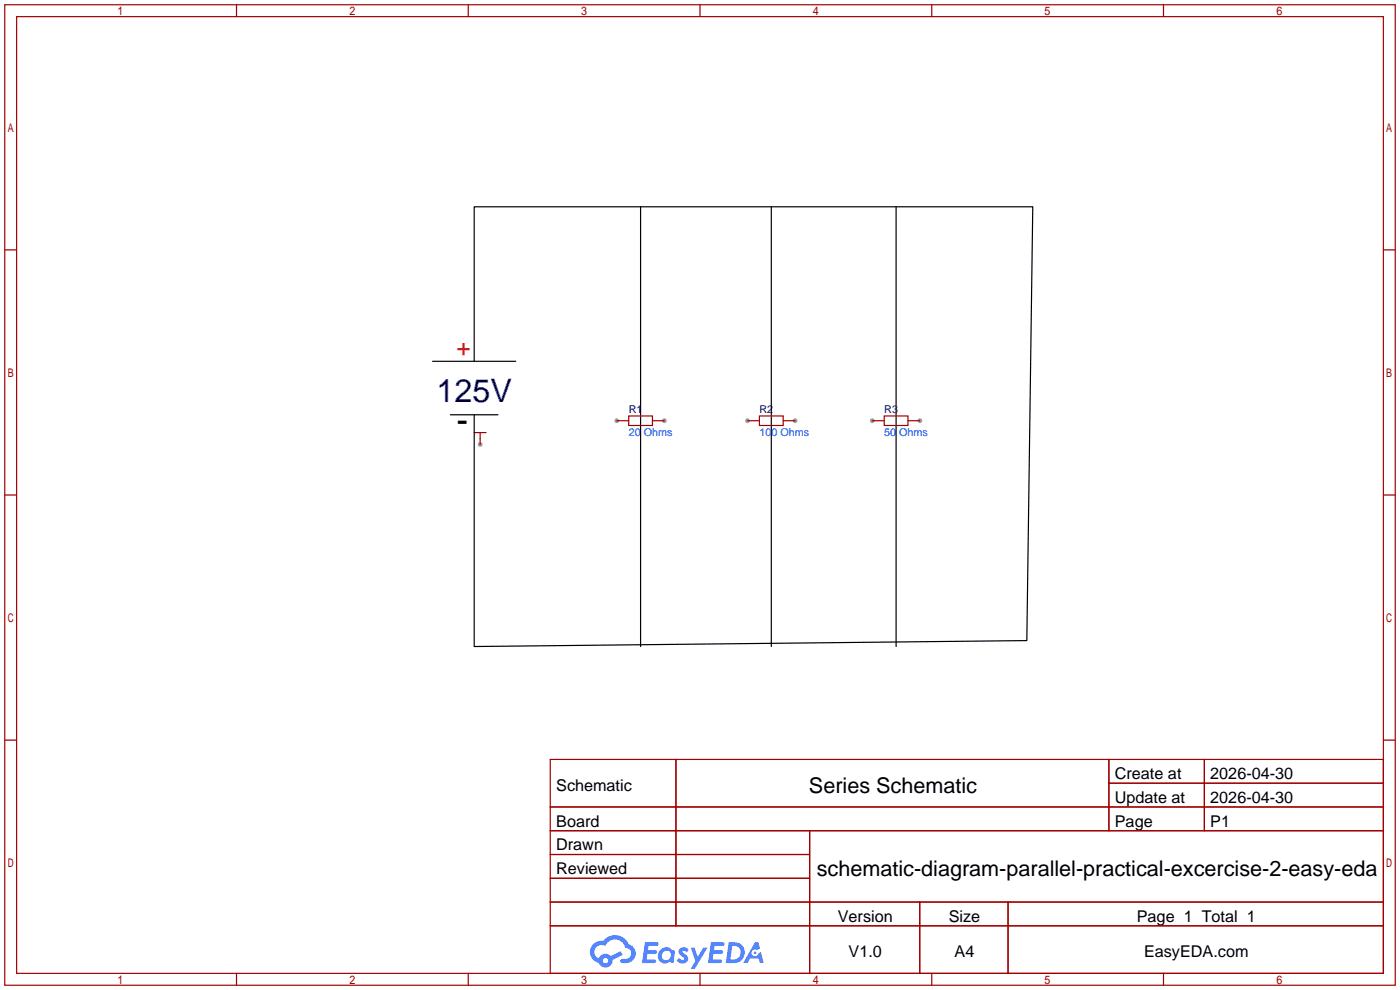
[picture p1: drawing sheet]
<svg xmlns="http://www.w3.org/2000/svg" width="299mm" height="212mm" viewBox="0 0 299 212" stroke-linecap="round" stroke-linejoin="round" font-family="sans-serif">
<g fill="#999">
<circle cx="102.6" cy="95" r=".51"/>
<circle cx="142" cy="89.9" r=".51"/>
<circle cx="131.8" cy="89.9" r=".51"/>
<circle cx="169.9" cy="89.9" r=".51"/>
<circle cx="159.8" cy="89.9" r=".51"/>
<circle cx="196.6" cy="89.9" r=".51"/>
<circle cx="186.4" cy="89.9" r=".51"/>
</g>
<g fill="none" stroke="#a10000" stroke-width=".25">
<path d="M1 1h297.2v209.6h-297.2zM3.6 3.6h292.1v204.4h-292.1zM50.5 1v2.6M100.1 1v2.6M149.6 1v2.6M199.1 1v2.6M248.7 1v2.6M1 53.4h2.6M295.7 53.4h2.5M1 105.8h2.6M295.7 105.8h2.5M1 158.2h2.6"/>
<path d="M295.7 158.2h2.5M117.6 162.3h178.1v45.7h-178.1zM117.6 172.5h178.1M117.6 177.5h178.1M144.5 162.3v35.6M173 177.5v30.5M237 162.3v15.2M237 167.4h58.7M257.4 162.3v15.2M117.6 182.6h55.4M117.6 192.8h178.1M117.6 187.7h55.4"/>
<path d="M117.6 197.9h178.1M196.6 192.8v15.2M215.4 192.8v15.2M50.5 208v2.6M100.1 208v2.6M149.6 208v2.6M199.1 208v2.6M248.7 208v2.6"/>
</g>
<g fill="#5487ff">
<path d="M145.3 202.7a1.3 1.3 0 0 1 1.9 .3l-.4 .6a.54 .54 0 0 0-.9-.2l.1 .2a1.34 1.34 0 0 1 .9 1.8 1.47 1.47 0 0 1-2.3-.1l.5-.6 .8 .5a.31 .31 0 0 0 .4-.3 .31 .31 0 0 0-.3-.4 1.12 1.12 0 0 1-.7-1.8z"/>
<path d="M147.6 202.5h.9l.6 2 1.2-2h.9l-2.7 4.6h-.9l1-1.7z"/>
<path d="M137.8 201.4h1.7a1.31 1.31 0 0 1 1.2 .2 .4 .4 0 0 1-.3 .5l-1.8 .1-.1 .9h1.6a.4 .4 0 0 1 .4 .4 .4 .4 0 0 1-.5 .4h-1.6l-.2 1.2h1.4a.46 .46 0 0 1 .5 0 .46 .46 0 0 1 .1 .5l-.4 .2h-2.6z"/>
<path d="M151.9 201.4h1.7a1.32 1.32 0 0 1 1.2 .2 .39 .39 0 0 1-.3 .5l-1.8 .1-.1 .9h1.6a.4 .4 0 0 1 .4 .4 .4 .4 0 0 1-.4 .4h-1.7l-.2 1.2h1.4a.46 .46 0 0 1 .5 0 .46 .46 0 0 1 .1 .5l-.4 .2h-2.6z"/>
<path d="M161.3 201.4h.8l.3 1.3-.6 .4a.75 .75 0 0 0-1.1 .3 .75 .75 0 0 0 .5 1 .75 .75 0 0 0 .9-.7l.5-.2 .6 2.3h-.8l-.3-.9h-1.8l-.5 .9h-1z"/>
<path d="M155.7 201.4l-.6 4.4h1.5a2.27 2.27 0 0 0 2.6-2.2 2.27 2.27 0 0 0-2.7-2.2zM156.5 202.1a1.5 1.5 0 0 1 1.8 1.6 1.5 1.5 0 0 1-1.9 1.4h-.3z"/>
<path d="M141.2 203a1.6 1.6 0 0 0-.3 2.3 1.6 1.6 0 0 0 2.3 .2l.7 .3 .3-2.4-.1-.3-.5-.1a1.58 1.58 0 0 0-2.4 0zM141.8 203.5a.98 .98 0 0 1 1.6 .4 .98 .98 0 0 1-1.1 1.3 .94 .94 0 0 1-.9-.7 .94 .94 0 0 1 .4-1z"/>
<path d="M126.8 201.8a2.37 2.37 0 0 0 1.1 4 1.54 1.54 0 0 0 1.8 1 1.54 1.54 0 0 0 1.2-1.6l2.2-1.1-.5-.8-2 1a1.57 1.57 0 0 0-2.7 .5 1.5 1.5 0 0 1-.7-2.1 1.5 1.5 0 0 1 2.2-.5 2.23 2.23 0 0 1 2.3-1.4 2.23 2.23 0 0 1 2 1.8 1.16 1.16 0 0 1 1.2 1.1 1.16 1.16 0 0 1-1.1 1.2h-.7a.47 .47 0 0 0-.5 .4 .47 .47 0 0 0 .4 .5 2.17 2.17 0 0 0 2.5-.9 2.17 2.17 0 0 0-.3-2.7l-.8-.4a3.2 3.2 0 0 0-5.5-.7l-1.1 .1zM128.8 205.3a.6 .6 0 0 1 1.2 0 .6 .6 0 0 1-1.2 0z"/>
<circle cx="161.4" cy="203.6" r=".28"/>
</g>
<path d="M101.3 92.5h2.6M102.6 92.5v2.5M131.8 89.9h2.6M134.4 88.9h5v2h-5zM139.4 89.9h2.6M159.8 89.9h2.5M162.3 88.9h5.1v2h-5.1zM167.4 89.9h2.5M186.4 89.9h2.6M189 88.9h5.1v2h-5.1zM194.1 89.9h2.5" fill="none" stroke="#a10000" stroke-width=".25"/>
<path d="M136.9 44.2v94M164.8 44.2v94M191.5 44.2v94M92.5 77.2h17.7M101.3 77.2v-33h119.4l-1.2 92.7-118.2 1.3v-49.6M96.3 88.6h10.1" fill="none" stroke="#000" stroke-width=".25"/>
<text font-size="7.5" x="97.5" y="92.2">-</text>
<text font-size="6.9" fill="#000080" x="93.3" y="86">125V</text>
<text font-size="5.2" fill="#f00" x="97.5" y="76.2">+</text>
<g font-size="4.6">
<text x="172.9" y="169.4">Series Schematic</text>
<text x="174.6" y="187.2">schematic-diagram-parallel-practical-excercise-2-easy-eda</text>
</g>
<g font-size="3.5">
<text x="238.3" y="166.5">Create at</text>
<text x="258.7" y="166.5">2026-04-30</text>
<text x="118.9" y="169.1">Schematic</text>
<text x="238.3" y="171.6">Update at</text>
<text x="258.7" y="171.6">2026-04-30</text>
<text x="118.9" y="176.7">Board</text>
<text x="238.3" y="176.7">Page</text>
<text x="258.7" y="176.7">P1</text>
<text x="118.9" y="181.8">Drawn</text>
<text x="118.9" y="186.8">Reviewed</text>
<text x="179.1" y="197">Version</text>
<text x="202.8" y="197">Size</text>
<text x="243" y="197">Page 1 Total 1</text>
<text x="181.4" y="204.6">V1.0</text>
<text x="204" y="204.6">A4</text>
<text x="244.5" y="204.6">EasyEDA.com</text>
</g>
<g font-size="2.3" fill="#000080">
<text x="134.4" y="88.2">R1</text>
<text x="162.3" y="88.2">R2</text>
<text x="189" y="88.2">R3</text>
</g>
<g font-size="2.3" fill="#00f">
<text x="134.4" y="93.3">20 Ohms</text>
<text x="162.3" y="93.3">100 Ohms</text>
<text x="189" y="93.3">50 Ohms</text>
</g>
</svg>
